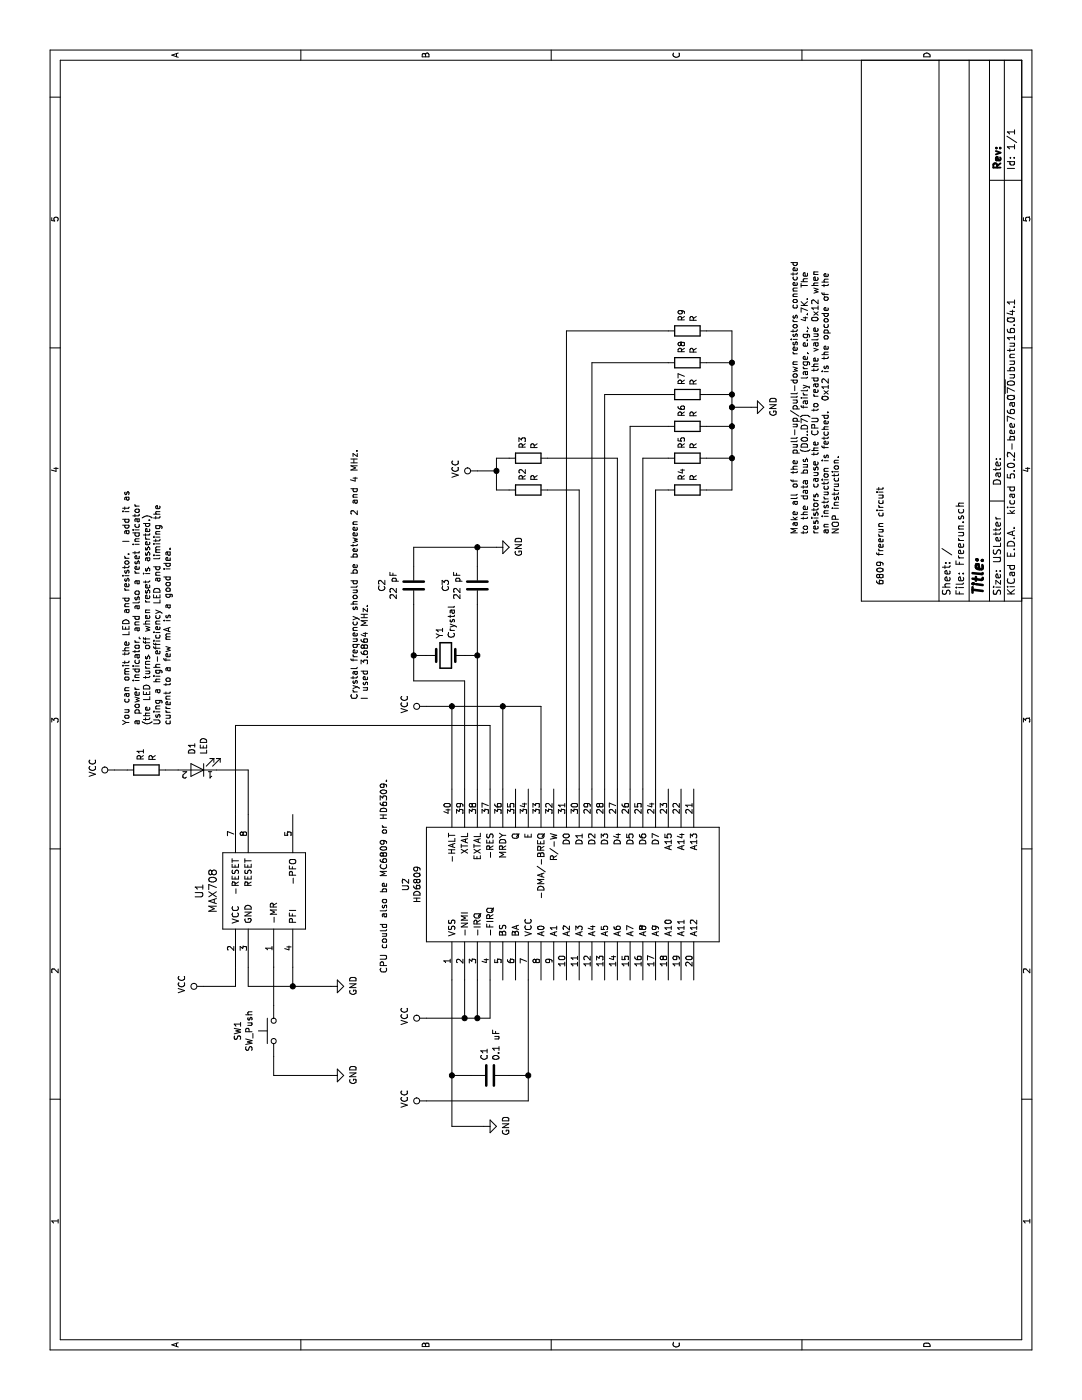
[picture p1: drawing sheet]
EESchema Schematic File Version 4
LIBS:Freerun-cache
EELAYER 26 0
EELAYER END
$Descr USLetter 11000 8500
encoding utf-8
Sheet 1 1
Title ""
Date ""
Rev ""
Comp ""
Comment1 ""
Comment2 ""
Comment3 ""
Comment4 ""
$EndDescr
$Comp
L ya68k:MAX708 U1
U 1 1
P 4000 2050
F 0 "U1" H 4000 2537 60  0000 C CNN
F 1 "MAX708" H 4000 2431 60  0000 C CNN
F 2 "" H 4000 2050 60  0000 C CNN
F 3 "" H 4000 2050 60  0000 C CNN
	1    4000 2050
	1    0    0    -1  
$EndComp
$Comp
L Switch:SW_Push SW1
U 1 1
P 2900 2150
F 0 "SW1" H 2900 2435 50  0000 C CNN
F 1 "SW_Push" H 2900 2344 50  0000 C CNN
F 2 "" H 2900 2350 50  0001 C CNN
F 3 "" H 2900 2350 50  0001 C CNN
	1    2900 2150
	1    0    0    -1  
$EndComp
Wire Wire Line
	3400 1850 3250 1850
Wire Wire Line
	3250 1850 3250 1600
$Comp
L power:VCC #PWR?
U 1 1
P 3250 1600
F 0 "#PWR?" H 3250 1450 50  0001 C CNN
F 1 "VCC" H 3267 1773 50  0000 C CNN
F 2 "" H 3250 1600 50  0001 C CNN
F 3 "" H 3250 1600 50  0001 C CNN
	1    3250 1600
	1    0    0    -1  
$EndComp
Wire Wire Line
	3400 1950 3250 1950
Wire Wire Line
	3250 1950 3250 2300
Wire Wire Line
	3400 2300 3250 2300
Connection ~ 3250 2300
Wire Wire Line
	3250 2300 3250 2600
$Comp
L power:GND #PWR?
U 1 1
P 3250 2600
F 0 "#PWR?" H 3250 2350 50  0001 C CNN
F 1 "GND" H 3255 2427 50  0000 C CNN
F 2 "" H 3250 2600 50  0001 C CNN
F 3 "" H 3250 2600 50  0001 C CNN
	1    3250 2600
	1    0    0    -1  
$EndComp
Wire Wire Line
	3400 2150 3100 2150
Wire Wire Line
	2700 2150 2550 2150
Wire Wire Line
	2550 2150 2550 2600
$Comp
L power:GND #PWR?
U 1 1
P 2550 2600
F 0 "#PWR?" H 2550 2350 50  0001 C CNN
F 1 "GND" H 2555 2427 50  0000 C CNN
F 2 "" H 2550 2600 50  0001 C CNN
F 3 "" H 2550 2600 50  0001 C CNN
	1    2550 2600
	1    0    0    -1  
$EndComp
$Comp
L HD6809:HD6809 U2
U 1 1
P 4050 4500
F 0 "U2" H 4050 5815 50  0000 C CNN
F 1 "HD6809" H 4050 5724 50  0000 C CNN
F 2 "MODULE" H 4050 4500 50  0001 C CNN
F 3 "DOCUMENTATION" H 4050 4500 50  0001 C CNN
	1    4050 4500
	1    0    0    -1  
$EndComp
Wire Wire Line
	4800 3850 5300 3850
Wire Wire Line
	5300 3850 5300 1850
Wire Wire Line
	5300 1850 4600 1850
$Comp
L device:LED D1
U 1 1
P 4950 1550
F 0 "D1" V 4988 1433 50  0000 R CNN
F 1 "LED" V 4897 1433 50  0000 R CNN
F 2 "" H 4950 1550 50  0001 C CNN
F 3 "" H 4950 1550 50  0001 C CNN
	1    4950 1550
	0    -1   -1   0   
$EndComp
$Comp
L device:R R1
U 1 1
P 4950 1150
F 0 "R1" H 5020 1196 50  0000 L CNN
F 1 "R" H 5020 1105 50  0000 L CNN
F 2 "" V 4880 1150 50  0001 C CNN
F 3 "" H 4950 1150 50  0001 C CNN
	1    4950 1150
	1    0    0    -1  
$EndComp
Wire Wire Line
	4950 1300 4950 1400
Wire Wire Line
	4950 1700 4950 1950
Wire Wire Line
	4950 1950 4600 1950
Wire Wire Line
	4950 1000 4950 900 
$Comp
L power:VCC #PWR?
U 1 1
P 4950 900
F 0 "#PWR?" H 4950 750 50  0001 C CNN
F 1 "VCC" H 4967 1073 50  0000 C CNN
F 2 "" H 4950 900 50  0001 C CNN
F 3 "" H 4950 900 50  0001 C CNN
	1    4950 900 
	1    0    0    -1  
$EndComp
Wire Wire Line
	3300 3550 2550 3550
Wire Wire Line
	2150 3550 2150 3800
$Comp
L power:GND #PWR?
U 1 1
P 2150 3800
F 0 "#PWR?" H 2150 3550 50  0001 C CNN
F 1 "GND" H 2155 3627 50  0000 C CNN
F 2 "" H 2150 3800 50  0001 C CNN
F 3 "" H 2150 3800 50  0001 C CNN
	1    2150 3800
	1    0    0    -1  
$EndComp
Wire Wire Line
	3300 4150 2550 4150
Wire Wire Line
	2350 4150 2350 3350
$Comp
L power:VCC #PWR?
U 1 1
P 2350 3350
F 0 "#PWR?" H 2350 3200 50  0001 C CNN
F 1 "VCC" H 2367 3523 50  0000 C CNN
F 2 "" H 2350 3350 50  0001 C CNN
F 3 "" H 2350 3350 50  0001 C CNN
	1    2350 3350
	1    0    0    -1  
$EndComp
$Comp
L device:C C1
U 1 1
P 2550 3850
F 0 "C1" H 2665 3896 50  0000 L CNN
F 1 "0.1 uF" H 2665 3805 50  0000 L CNN
F 2 "" H 2588 3700 50  0001 C CNN
F 3 "" H 2550 3850 50  0001 C CNN
	1    2550 3850
	1    0    0    -1  
$EndComp
Wire Wire Line
	2550 3700 2550 3550
Connection ~ 2550 3550
Wire Wire Line
	2550 3550 2150 3550
Wire Wire Line
	2550 4000 2550 4150
Connection ~ 2550 4150
Wire Wire Line
	2550 4150 2350 4150
Wire Wire Line
	4800 3550 5450 3550
Wire Wire Line
	5450 3550 5450 3350
$Comp
L power:VCC #PWR?
U 1 1
P 5450 3350
F 0 "#PWR?" H 5450 3200 50  0001 C CNN
F 1 "VCC" H 5467 3523 50  0000 C CNN
F 2 "" H 5450 3350 50  0001 C CNN
F 3 "" H 5450 3350 50  0001 C CNN
	1    5450 3350
	1    0    0    -1  
$EndComp
Wire Wire Line
	4800 4250 5450 4250
Wire Wire Line
	5450 4250 5450 3950
Connection ~ 5450 3550
$Comp
L device:Crystal Y1
U 1 1
P 5850 3500
F 0 "Y1" V 5804 3631 50  0000 L CNN
F 1 "Crystal" V 5895 3631 50  0000 L CNN
F 2 "" H 5850 3500 50  0001 C CNN
F 3 "" H 5850 3500 50  0001 C CNN
	1    5850 3500
	0    1    1    0   
$EndComp
Wire Wire Line
	5850 3250 5850 3350
Wire Wire Line
	5850 3750 5850 3650
$Comp
L device:C C2
U 1 1
P 6400 3250
F 0 "C2" V 6148 3250 50  0000 C CNN
F 1 "22 pF" V 6239 3250 50  0000 C CNN
F 2 "" H 6438 3100 50  0001 C CNN
F 3 "" H 6400 3250 50  0001 C CNN
	1    6400 3250
	0    1    1    0   
$EndComp
$Comp
L device:C C3
U 1 1
P 6400 3750
F 0 "C3" V 6148 3750 50  0000 C CNN
F 1 "22 pF" V 6239 3750 50  0000 C CNN
F 2 "" H 6438 3600 50  0001 C CNN
F 3 "" H 6400 3750 50  0001 C CNN
	1    6400 3750
	0    1    1    0   
$EndComp
Wire Wire Line
	6250 3250 5850 3250
Wire Wire Line
	6250 3750 5850 3750
Wire Wire Line
	6550 3250 6700 3250
Wire Wire Line
	6700 3250 6700 3750
Wire Wire Line
	6550 3750 6700 3750
Connection ~ 6700 3750
Wire Wire Line
	6700 3750 6700 3900
$Comp
L power:GND #PWR?
U 1 1
P 6700 3900
F 0 "#PWR?" H 6700 3650 50  0001 C CNN
F 1 "GND" H 6705 3727 50  0000 C CNN
F 2 "" H 6700 3900 50  0001 C CNN
F 3 "" H 6700 3900 50  0001 C CNN
	1    6700 3900
	1    0    0    -1  
$EndComp
Wire Wire Line
	3300 3850 3000 3850
Wire Wire Line
	3000 3850 3000 3750
$Comp
L power:VCC #PWR?
U 1 1
P 3000 3350
F 0 "#PWR?" H 3000 3200 50  0001 C CNN
F 1 "VCC" H 3017 3523 50  0000 C CNN
F 2 "" H 3000 3350 50  0001 C CNN
F 3 "" H 3000 3350 50  0001 C CNN
	1    3000 3350
	1    0    0    -1  
$EndComp
$Comp
L device:R R2
U 1 1
P 7150 4150
F 0 "R2" H 7220 4196 50  0000 L CNN
F 1 "R" H 7220 4105 50  0000 L CNN
F 2 "" V 7080 4150 50  0001 C CNN
F 3 "" H 7150 4150 50  0001 C CNN
	1    7150 4150
	1    0    0    -1  
$EndComp
Wire Wire Line
	4800 3750 5850 3750
Connection ~ 5850 3750
Wire Wire Line
	5850 3250 5650 3250
Wire Wire Line
	5650 3250 5650 3650
Wire Wire Line
	5650 3650 4800 3650
Connection ~ 5850 3250
$Comp
L device:R R3
U 1 1
P 7400 4150
F 0 "R3" H 7470 4196 50  0000 L CNN
F 1 "R" H 7470 4105 50  0000 L CNN
F 2 "" V 7330 4150 50  0001 C CNN
F 3 "" H 7400 4150 50  0001 C CNN
	1    7400 4150
	1    0    0    -1  
$EndComp
$Comp
L device:R R4
U 1 1
P 7150 5400
F 0 "R4" H 7220 5446 50  0000 L CNN
F 1 "R" H 7220 5355 50  0000 L CNN
F 2 "" V 7080 5400 50  0001 C CNN
F 3 "" H 7150 5400 50  0001 C CNN
	1    7150 5400
	1    0    0    -1  
$EndComp
$Comp
L device:R R5
U 1 1
P 7400 5400
F 0 "R5" H 7470 5446 50  0000 L CNN
F 1 "R" H 7470 5355 50  0000 L CNN
F 2 "" V 7330 5400 50  0001 C CNN
F 3 "" H 7400 5400 50  0001 C CNN
	1    7400 5400
	1    0    0    -1  
$EndComp
$Comp
L device:R R6
U 1 1
P 7650 5400
F 0 "R6" H 7720 5446 50  0000 L CNN
F 1 "R" H 7720 5355 50  0000 L CNN
F 2 "" V 7580 5400 50  0001 C CNN
F 3 "" H 7650 5400 50  0001 C CNN
	1    7650 5400
	1    0    0    -1  
$EndComp
$Comp
L device:R R7
U 1 1
P 7900 5400
F 0 "R7" H 7970 5446 50  0000 L CNN
F 1 "R" H 7970 5355 50  0000 L CNN
F 2 "" V 7830 5400 50  0001 C CNN
F 3 "" H 7900 5400 50  0001 C CNN
	1    7900 5400
	1    0    0    -1  
$EndComp
$Comp
L device:R R8
U 1 1
P 8150 5400
F 0 "R8" H 8220 5446 50  0000 L CNN
F 1 "R" H 8220 5355 50  0000 L CNN
F 2 "" V 8080 5400 50  0001 C CNN
F 3 "" H 8150 5400 50  0001 C CNN
	1    8150 5400
	1    0    0    -1  
$EndComp
$Comp
L device:R R9
U 1 1
P 8400 5400
F 0 "R9" H 8470 5446 50  0000 L CNN
F 1 "R" H 8470 5355 50  0000 L CNN
F 2 "" V 8330 5400 50  0001 C CNN
F 3 "" H 8400 5400 50  0001 C CNN
	1    8400 5400
	1    0    0    -1  
$EndComp
Wire Wire Line
	4800 5150 7150 5150
Wire Wire Line
	7150 5150 7150 5250
Wire Wire Line
	4800 5050 7400 5050
Wire Wire Line
	7400 5050 7400 5250
Wire Wire Line
	4800 4950 7650 4950
Wire Wire Line
	7650 4950 7650 5250
Wire Wire Line
	4800 4850 7400 4850
Wire Wire Line
	7400 4850 7400 4300
Wire Wire Line
	4800 4550 7150 4550
Wire Wire Line
	7150 4550 7150 4300
Wire Wire Line
	4800 4750 7900 4750
Wire Wire Line
	7900 4750 7900 5250
Wire Wire Line
	4800 4650 8150 4650
Wire Wire Line
	8150 4650 8150 5250
Wire Wire Line
	4800 4450 8400 4450
Wire Wire Line
	8400 4450 8400 5250
Wire Wire Line
	7150 4000 7150 3900
Wire Wire Line
	7150 3900 7300 3900
Wire Wire Line
	7400 3900 7400 4000
Wire Wire Line
	7300 3900 7300 3750
Connection ~ 7300 3900
Wire Wire Line
	7300 3900 7400 3900
$Comp
L power:VCC #PWR?
U 1 1
P 7300 3750
F 0 "#PWR?" H 7300 3600 50  0001 C CNN
F 1 "VCC" H 7317 3923 50  0000 C CNN
F 2 "" H 7300 3750 50  0001 C CNN
F 3 "" H 7300 3750 50  0001 C CNN
	1    7300 3750
	1    0    0    -1  
$EndComp
Wire Wire Line
	7150 5550 7150 5750
Wire Wire Line
	7150 5750 7400 5750
Wire Wire Line
	8400 5750 8400 5550
Wire Wire Line
	7400 5550 7400 5750
Connection ~ 7400 5750
Wire Wire Line
	7400 5750 7650 5750
Wire Wire Line
	7650 5550 7650 5750
Connection ~ 7650 5750
Wire Wire Line
	7650 5750 7800 5750
Wire Wire Line
	7900 5550 7900 5750
Connection ~ 7900 5750
Wire Wire Line
	7900 5750 8150 5750
Wire Wire Line
	8150 5550 8150 5750
Connection ~ 8150 5750
Wire Wire Line
	8150 5750 8400 5750
Wire Wire Line
	7800 5900 7800 5750
Connection ~ 7800 5750
Wire Wire Line
	7800 5750 7900 5750
$Comp
L power:GND #PWR?
U 1 1
P 7800 5900
F 0 "#PWR?" H 7800 5650 50  0001 C CNN
F 1 "GND" H 7805 5727 50  0000 C CNN
F 2 "" H 7800 5900 50  0001 C CNN
F 3 "" H 7800 5900 50  0001 C CNN
	1    7800 5900
	1    0    0    -1  
$EndComp
Text Notes 6800 6600 0    50   ~ 0
Make all of the pull-up/pull-down resistors connected\nto the data bus (D0..D7) fairly large, e.g., 4.7K.  The\nresistors cause the CPU to read the value 0x12 when\nan instruction is fetched.  0x12 is the opcode of the\nNOP instruction.
Wire Wire Line
	3300 3750 3000 3750
Connection ~ 3000 3750
Wire Wire Line
	3000 3750 3000 3650
Wire Wire Line
	3300 3650 3000 3650
Connection ~ 3000 3650
Wire Wire Line
	3000 3650 3000 3350
Text Notes 5500 2900 0    50   ~ 0
Crystal frequency should be between 2 and 4 MHz.\nI used 3.6864 MHz.
Text Notes 5300 1350 0    50   ~ 0
You can omit the LED and resistor.  I add it as\na power indicator, and also a reset indicator\n(the LED turns off when reset is asserted.)\nUsing a high-efficiency LED and limiting the\ncurrent to a few mA is a good idea.
Text Notes 6400 6950 0    50   ~ 0
6809 freerun circuit
Text Notes 3350 3050 0    50   ~ 0
CPU could also be MC6809 or HD6309.
Wire Wire Line
	4800 3950 5450 3950
Connection ~ 5450 3950
Wire Wire Line
	5450 3950 5450 3550
$EndSCHEMATC
